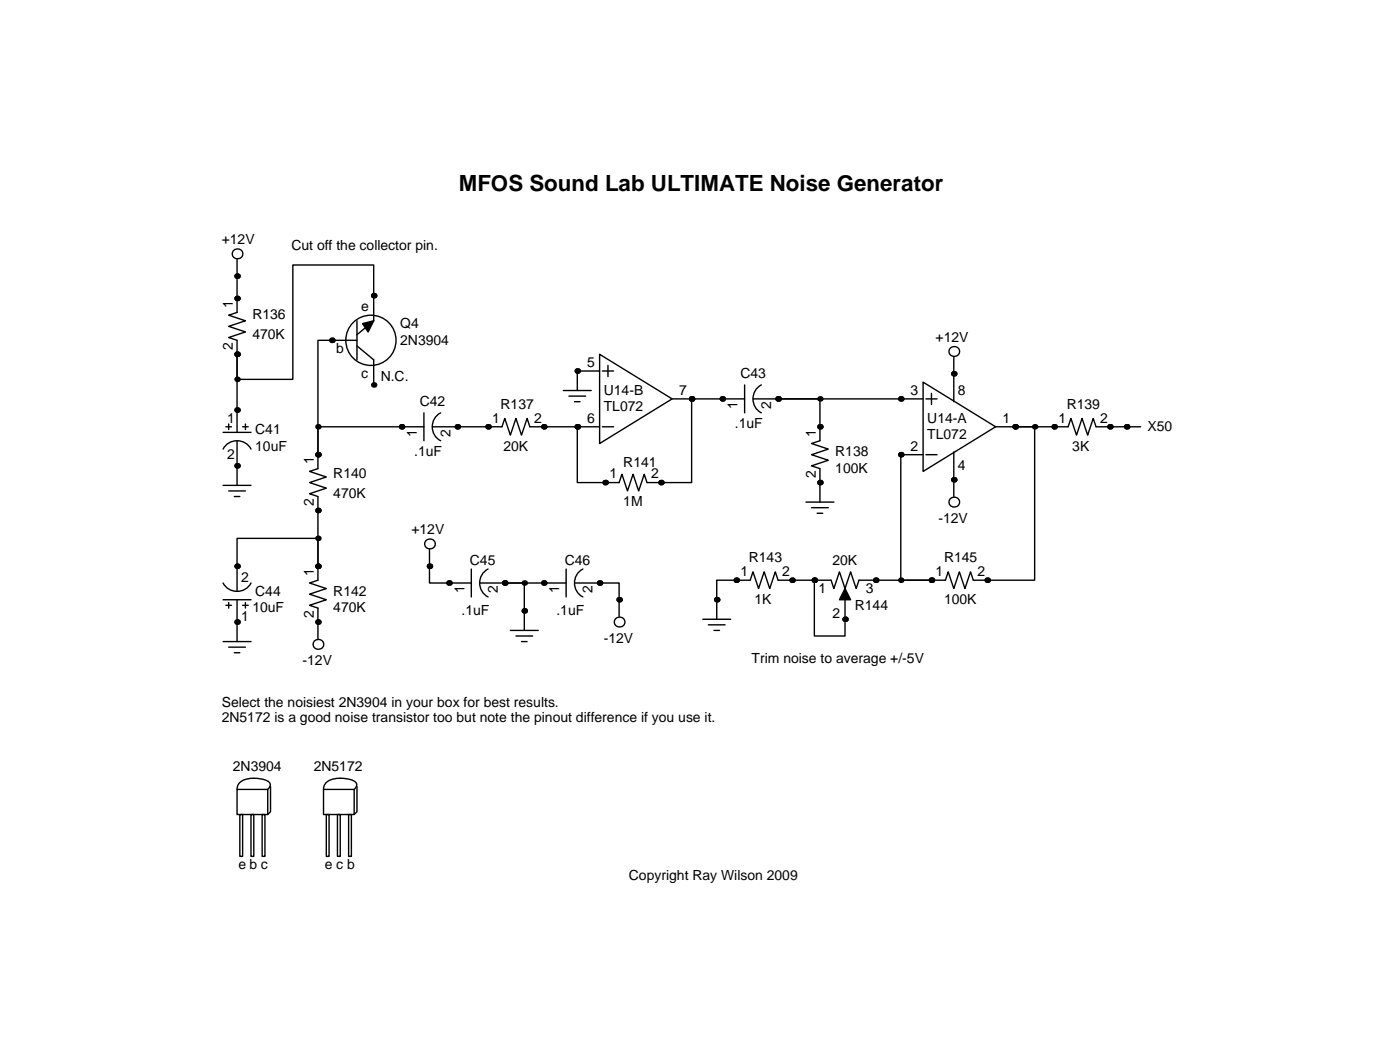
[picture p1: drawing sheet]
<svg xmlns="http://www.w3.org/2000/svg" width="255mm" height="193mm" viewBox="0 0 255 193" stroke-linecap="round" stroke-linejoin="round" font-family="sans-serif">
<g fill="none" stroke="#000" stroke-width=".25">
<path d="M43.2 50.3v4.1M68.1 53.8v-5.5h-14.8v20.8h-10.1v-4.6v10.2M60.5 62h-2.6v20.8v-5.1h15.3M83.3 77.7h5.6M131.6 72.6h-5.6v15.3h-8.1l-.6-1.5-1 3-1-3-1 3-1-3-.5 1.5h-7.6v-10.2h-6.1M164.1 72.6h-22.4h7.7v5.1M192 77.7h-7.1h3.6v28h-8.7M202.2 77.7h3M57.9 93v10.1v-5.1h-14.7v5.1M164.1 82.8v22.9h5.6h-10.2M78.2 103.1v3.1h3.6M99.1 106.2h-7.2h3.6v5.1"/>
<path d="M109.2 106.2h3.6v3M134.1 105.7h-3.5v3.5M144.3 105.7h4v10.1h5.6v-3M43.2 143.8h5.6v4.5h-5.6zM43.2 143.8a2.21 2.21 0 0 1 2.4-2h1.2a3.8 3.8 0 0 1 2.2 .7l.2 .3v.4l-.4 .6M43.7 148.3h.5v7.7h-.5zM45.7 148.3h.5v7.7h-.5zM47.8 148.3h.5v7.7h-.5zM49.3 143.3v4.5l-.5 .5M58.9 143.8h5.6v4.5h-5.6zM58.9 143.8a2.21 2.21 0 0 1 2.4-2h1.3a3.8 3.8 0 0 1 2.2 .7l.2 .3-.1 .4-.4 .6M59.4 148.3h.5v7.7h-.5z"/>
<path d="M61.5 148.3h.5v7.7h-.5zM63.5 148.3h.5v7.7h-.5zM65 143.3v4.5l-.5 .5"/>
</g>
<g fill="#000">
<circle cx="43.2" cy="50.3" r=".51"/>
<circle cx="43.2" cy="54.4" r=".51"/>
<circle cx="68.1" cy="53.8" r=".51"/>
<circle cx="43.2" cy="64.5" r=".51"/>
<circle cx="43.2" cy="74.7" r=".51"/>
<circle cx="43.2" cy="69.1" r=".51"/>
<circle cx="57.9" cy="77.7" r=".51"/>
<circle cx="60.5" cy="62" r=".51"/>
<circle cx="73.2" cy="77.7" r=".51"/>
<circle cx="83.3" cy="77.7" r=".51"/>
<circle cx="88.9" cy="77.7" r=".51"/>
<circle cx="99.1" cy="77.7" r=".51"/>
<circle cx="105.2" cy="77.7" r=".51"/>
<circle cx="126" cy="72.6" r=".51"/>
<circle cx="131.6" cy="72.6" r=".51"/>
<circle cx="141.7" cy="72.6" r=".51"/>
<circle cx="149.4" cy="72.6" r=".51"/>
<circle cx="149.4" cy="77.7" r=".51"/>
<circle cx="164.1" cy="72.6" r=".51"/>
<circle cx="173.7" cy="64" r="1.02"/>
<circle cx="184.9" cy="77.7" r=".51"/>
<circle cx="188.5" cy="77.7" r=".51"/>
<circle cx="192" cy="77.7" r=".51"/>
<circle cx="202.2" cy="77.7" r=".51"/>
<circle cx="205.2" cy="77.7" r=".51"/>
<circle cx="57.9" cy="82.8" r=".51"/>
<circle cx="57.9" cy="98" r=".51"/>
<circle cx="57.9" cy="93" r=".51"/>
<circle cx="110.2" cy="87.9" r=".51"/>
<circle cx="120.4" cy="87.9" r=".51"/>
<circle cx="164.1" cy="82.8" r=".51"/>
<circle cx="43.2" cy="103.1" r=".51"/>
<circle cx="57.9" cy="103.1" r=".51"/>
<circle cx="78.2" cy="103.1" r=".51"/>
<circle cx="81.8" cy="106.2" r=".51"/>
<circle cx="91.9" cy="106.2" r=".51"/>
<circle cx="95.5" cy="106.2" r=".51"/>
<circle cx="95.5" cy="111.3" r=".51"/>
<circle cx="99.1" cy="106.2" r=".51"/>
<circle cx="109.2" cy="106.2" r=".51"/>
<circle cx="112.8" cy="109.2" r=".51"/>
<circle cx="130.6" cy="109.2" r=".51"/>
<circle cx="134.1" cy="105.7" r=".51"/>
<circle cx="144.3" cy="105.7" r=".51"/>
<circle cx="148.3" cy="105.7" r=".51"/>
<circle cx="153.9" cy="112.8" r=".51"/>
<circle cx="159.5" cy="105.7" r=".51"/>
<circle cx="164.1" cy="105.7" r=".51"/>
<circle cx="169.7" cy="105.7" r=".51"/>
<circle cx="179.8" cy="105.7" r=".51"/>
</g>
<circle cx="173.7" cy="64" r=".76" fill="#fff"/>
<path d="M102.6 71.1h5.1M103.6 72.1h3.1M104.6 73.2h1.1M105.2 67.6v3.5M173.7 65v3.1" fill="none" stroke="#000" stroke-width=".25"/>
<g fill="#000">
<circle cx="105.2" cy="67.6" r=".51"/>
<circle cx="173.7" cy="68.1" r=".51"/>
<circle cx="173.7" cy="91.4" r="1.02"/>
</g>
<circle cx="173.7" cy="91.4" r=".76" fill="#fff"/>
<g fill="none" stroke="#000" stroke-width=".25">
<path d="M43.2 54.4v2.5l-1.5 .5 3 1-3 1 3 1.1-3 1 1.5 .5v2.5M65 58.4v7.1M68.1 53.8v4.6l-3.1 2.6M40.6 78.7h5.1M41.1 77.7h1.1M41.7 77.2v1M43.2 74.7v4M44.2 77.7h1M44.7 77.2v1M60.5 62h4.5M65 63l3.1 2.5v4.6M73.2 77.7h4"/>
<path d="M77.2 75.2v5.1M78.7 77.7h4.6M80.3 75.2a2.88 2.88 0 0 0 0 5.1M105.2 77.7h4M105.2 67.6h4M109.2 64.5l13.2 8.1-13.2 8.2zM109.7 77.7h2.1M109.7 67.6h2.1M110.7 66.5v2.1M122.4 72.6h3.6M149.4 77.7v2.6l-1.6 .5 3.1 1-3.1 1 3.1 1-3.1 1 1.6 .5v6.1M164.1 72.6h4"/>
<path d="M168.1 69.6l13.3 8.1-13.3 8.2zM168.7 72.6h2M169.7 71.6v2.1M173.7 68.1v5.1M181.4 77.7h3.5M40.6 81.8a2.88 2.88 0 0 1 5.1 0M43.2 80.3v4.5M57.9 82.8v2.5l-1.5 .6 3 1-3 1 3 1-3 1 1.5 .5v2.6M146.8 91.4h5.1M147.8 92.5h3.1M148.8 93.5h1.1M164.1 82.8h4"/>
<path d="M168.7 82.8h2M173.7 82.3v8.1M40.6 106.2a2.88 2.88 0 0 0 5.1 0M40.6 109.2h5.1M41.1 110.2h1.1M41.7 109.7v1M43.2 103.1v4.6M43.2 109.2v4.1M44.2 110.2h1M44.7 109.7v1M57.9 103.1v2.6l-1.5 .5 3 1-3 1 3 1-3 1 1.5 .5v2.6M128 112.8h5.1"/>
<path d="M129 113.8h3.1M130 114.8h1.1M130.6 109.2v3.6"/>
<circle cx="67.6" cy="62" r="4.6"/>
</g>
<g fill="#000">
<circle cx="43.2" cy="54.4" r=".51"/>
<circle cx="68.1" cy="53.8" r=".51"/>
<circle cx="43.2" cy="74.7" r=".51"/>
<circle cx="43.2" cy="64.5" r=".51"/>
<circle cx="60.5" cy="62" r=".51"/>
<circle cx="68.1" cy="70.1" r=".51"/>
<circle cx="73.2" cy="77.7" r=".51"/>
<circle cx="83.3" cy="77.7" r=".51"/>
<circle cx="105.2" cy="77.7" r=".51"/>
<circle cx="105.2" cy="67.6" r=".51"/>
<circle cx="126" cy="72.6" r=".51"/>
<circle cx="149.4" cy="77.7" r=".51"/>
<circle cx="164.1" cy="72.6" r=".51"/>
<circle cx="173.7" cy="68.1" r=".51"/>
<circle cx="184.9" cy="77.7" r=".51"/>
<circle cx="43.2" cy="84.8" r=".51"/>
<circle cx="57.9" cy="82.8" r=".51"/>
<circle cx="57.9" cy="93" r=".51"/>
<circle cx="149.4" cy="87.9" r=".51"/>
<circle cx="164.1" cy="82.8" r=".51"/>
<circle cx="173.7" cy="87.4" r=".51"/>
<circle cx="43.2" cy="113.3" r=".51"/>
<circle cx="43.2" cy="103.1" r=".51"/>
<circle cx="57.9" cy="103.1" r=".51"/>
<circle cx="57.9" cy="113.3" r=".51"/>
<circle cx="112.8" cy="113.3" r="1.02"/>
<circle cx="130.6" cy="109.2" r=".51"/>
</g>
<path d="M66 58.9l2.1-.5-1 2.1z" fill="#000" stroke="#000" stroke-width=".25"/>
<circle cx="112.8" cy="113.3" r=".76" fill="#fff"/>
<g fill="none" stroke="#000" stroke-width=".25">
<path d="M88.9 77.7h2.5l.5-1.5 1.1 3 1-3 1 3 1-3 .5 1.5h2.6M131.6 72.6h4M135.6 70.1v5.1M137.2 72.6h4.5M138.7 70.1a2.88 2.88 0 0 0 0 5.1M192 77.7h2.6l.5-1.5 1 3 1-3 1 3 1-3 .5 1.5h2.6M81.8 106.2h4.1M85.9 103.6v5.1M87.4 106.2h4.5M88.9 103.6a2.88 2.88 0 0 0 0 5.1M99.1 106.2h4M103.1 103.6v5.1"/>
<path d="M104.6 106.2h4.6M106.2 103.6a2.88 2.88 0 0 0 0 5.1M112.8 109.2v3.1M134.1 105.7h2.6l.5-1.6 1 3.1 1-3.1 1 3.1 1-3.1 .5 1.6h2.6M169.7 105.7h2.5l.5-1.6 1 3.1 1.1-3.1 1 3.1 1-3.1 .5 1.6h2.5"/>
</g>
<g fill="#000">
<circle cx="88.9" cy="77.7" r=".51"/>
<circle cx="99.1" cy="77.7" r=".51"/>
<circle cx="131.6" cy="72.6" r=".51"/>
<circle cx="141.7" cy="72.6" r=".51"/>
<circle cx="192" cy="77.7" r=".51"/>
<circle cx="202.2" cy="77.7" r=".51"/>
<circle cx="78.2" cy="99.1" r="1.02"/>
<circle cx="81.8" cy="106.2" r=".51"/>
<circle cx="91.9" cy="106.2" r=".51"/>
<circle cx="99.1" cy="106.2" r=".51"/>
<circle cx="109.2" cy="106.2" r=".51"/>
<circle cx="112.8" cy="109.2" r=".51"/>
<circle cx="134.1" cy="105.7" r=".51"/>
<circle cx="144.3" cy="105.7" r=".51"/>
<circle cx="169.7" cy="105.7" r=".51"/>
<circle cx="179.8" cy="105.7" r=".51"/>
</g>
<circle cx="78.2" cy="99.1" r=".76" fill="#fff"/>
<path d="M78.2 100.1v3M93 114.8h5M94 115.8h3M95 116.8h1M95.5 111.3v3.5" fill="none" stroke="#000" stroke-width=".25"/>
<g fill="#000">
<circle cx="43.2" cy="46.2" r="1.02"/>
<circle cx="78.2" cy="103.1" r=".51"/>
<circle cx="95.5" cy="111.3" r=".51"/>
</g>
<circle cx="43.2" cy="46.2" r=".76" fill="#fff"/>
<path d="M43.2 47.2v3.1" fill="none" stroke="#000" stroke-width=".25"/>
<g fill="#000">
<circle cx="43.2" cy="50.3" r=".51"/>
<circle cx="57.9" cy="117.3" r="1.02"/>
</g>
<circle cx="57.9" cy="117.3" r=".76" fill="#fff"/>
<path d="M205.2 77.7h2.6M40.6 88.4h5.1M41.7 89.4h3M42.7 90.4h1M43.2 84.8v3.6M40.6 116.8h5.1M41.7 117.9h3M42.7 118.9h1M43.2 113.3v3.5M57.9 113.3v3M148.3 105.7h3.1l.5 1.5 1-3.1 1 3.1 1-3.1 1.1 3.1 .5-1.5h3M153.9 109.2v3.6" fill="none" stroke="#000" stroke-width=".25"/>
<g fill="#000">
<circle cx="205.2" cy="77.7" r=".51"/>
<circle cx="43.2" cy="84.8" r=".51"/>
<circle cx="43.2" cy="113.3" r=".51"/>
<circle cx="57.9" cy="113.3" r=".51"/>
<circle cx="148.3" cy="105.7" r=".51"/>
<circle cx="153.9" cy="112.8" r=".51"/>
<circle cx="159.5" cy="105.7" r=".51"/>
</g>
<path d="M153.9 107.2l1 2h-2z" fill="#000" stroke="#000" stroke-width=".25"/>
<text font-size="4.1" x="83.6" y="34.8">MFOS Sound Lab ULTIMATE Noise Generator</text>
<g font-size="2.5">
<text x="40.4" y="44.5">+12V</text>
<text x="53.1" y="45.5">Cut off the collector pin.</text>
<text x="42.4" y="56.1" transform="rotate(-90 42.4 56.1)">1</text>
<text x="46" y="58.2">R136</text>
<text x="65.8" y="56.6">e</text>
<text x="72.9" y="59.7">Q4</text>
<text x="42.4" y="63.8" transform="rotate(-90 42.4 63.8)">2</text>
<text x="46" y="61.7">470K</text>
<text x="61.2" y="64.3">b</text>
<text x="72.9" y="62.7">2N3904</text>
<text x="170.4" y="62.2">+12V</text>
<text x="65.8" y="68.8">c</text>
<text x="69.3" y="69.3">N.C.</text>
<text x="106.9" y="66.8">5</text>
<text x="110" y="71.9">U14-B</text>
<text x="123.7" y="71.9">7</text>
<text x="134.9" y="68.8">C43</text>
<text x="165.9" y="71.9">3</text>
<text x="174.5" y="71.9">8</text>
<text x="41.4" y="77">1</text>
<text x="76.5" y="73.9">C42</text>
<text x="89.7" y="77">1</text>
<text x="91.2" y="74.4">R137</text>
<text x="97.3" y="77">2</text>
<text x="106.9" y="77">6</text>
<text x="110" y="74.9">TL072</text>
<text x="133.9" y="78">.1uF</text>
<text x="134.4" y="74.4" transform="rotate(-90 134.4 74.4)">1</text>
<text x="140.5" y="74.4" transform="rotate(-90 140.5 74.4)">2</text>
<text x="168.9" y="77">U14-A</text>
<text x="182.6" y="77">1</text>
<text x="192.8" y="77">1</text>
<text x="194.3" y="74.4">R139</text>
<text x="200.4" y="77">2</text>
<text x="41.4" y="83.6">2</text>
<text x="46.5" y="79">C41</text>
<text x="46.5" y="82">10uF</text>
<text x="75.4" y="83.1">.1uF</text>
<text x="75.9" y="79.5" transform="rotate(-90 75.9 79.5)">1</text>
<text x="82" y="79.5" transform="rotate(-90 82 79.5)">2</text>
<text x="91.7" y="82">20K</text>
<text x="148.6" y="79.5" transform="rotate(-90 148.6 79.5)">1</text>
<text x="152.1" y="83.1">R138</text>
<text x="165.9" y="82">2</text>
<text x="168.9" y="80">TL072</text>
<text x="195.3" y="82">3K</text>
<text x="209" y="78.5">X50</text>
<text x="57.1" y="84.6" transform="rotate(-90 57.1 84.6)">1</text>
<text x="60.7" y="87.1">R140</text>
<text x="111" y="87.1">1</text>
<text x="113.5" y="85.1">R141</text>
<text x="118.6" y="87.1">2</text>
<text x="148.6" y="87.1" transform="rotate(-90 148.6 87.1)">2</text>
<text x="152.1" y="86.1">100K</text>
<text x="174.5" y="85.6">4</text>
<text x="57.1" y="92.2" transform="rotate(-90 57.1 92.2)">2</text>
<text x="60.7" y="90.7">470K</text>
<text x="113.5" y="92.2">1M</text>
<text x="170.9" y="95.2">-12V</text>
<text x="74.9" y="97.3">+12V</text>
<text x="43.9" y="105.9">2</text>
<text x="57.1" y="104.9" transform="rotate(-90 57.1 104.9)">1</text>
<text x="84.6" y="107.9" transform="rotate(-90 84.6 107.9)">1</text>
<text x="85.6" y="102.9">C45</text>
<text x="90.7" y="107.9" transform="rotate(-90 90.7 107.9)">2</text>
<text x="101.9" y="107.9" transform="rotate(-90 101.9 107.9)">1</text>
<text x="102.9" y="102.9">C46</text>
<text x="107.9" y="107.9" transform="rotate(-90 107.9 107.9)">2</text>
<text x="134.9" y="104.9">1</text>
<text x="136.4" y="102.4">R143</text>
<text x="142.5" y="104.9">2</text>
<text x="149.1" y="107.9">1</text>
<text x="151.6" y="102.9">20K</text>
<text x="157.7" y="107.9">3</text>
<text x="170.4" y="104.9">1</text>
<text x="172" y="102.4">R145</text>
<text x="178.1" y="104.9">2</text>
<text x="43.9" y="113">1</text>
<text x="46" y="111.5">10uF</text>
<text x="46.5" y="108.5">C44</text>
<text x="57.1" y="112.5" transform="rotate(-90 57.1 112.5)">2</text>
<text x="60.7" y="108.5">R142</text>
<text x="60.7" y="111.5">470K</text>
<text x="84.1" y="112">.1uF</text>
<text x="101.3" y="112">.1uF</text>
<text x="137.4" y="110">1K</text>
<text x="151.6" y="112.5">2</text>
<text x="155.7" y="111">R144</text>
<text x="172" y="110">100K</text>
<text x="110" y="117.1">-12V</text>
<text x="55.1" y="121.2">-12V</text>
<text x="136.9" y="120.6">Trim noise to average +/-5V</text>
<text x="40.4" y="128.8">Select the noisiest 2N3904 in your box for best results.</text>
<text x="40.4" y="131.6">2N5172 is a good noise transistor too but note the pinout difference if you use it.</text>
<text x="42.4" y="140.5">2N3904</text>
<text x="57.1" y="140.5">2N5172</text>
<text x="43.4" y="158.2">e b c</text>
<text x="59.2" y="158.2">e c b</text>
<text x="114.6" y="160.3">Copyright Ray Wilson 2009</text>
</g>
</svg>
